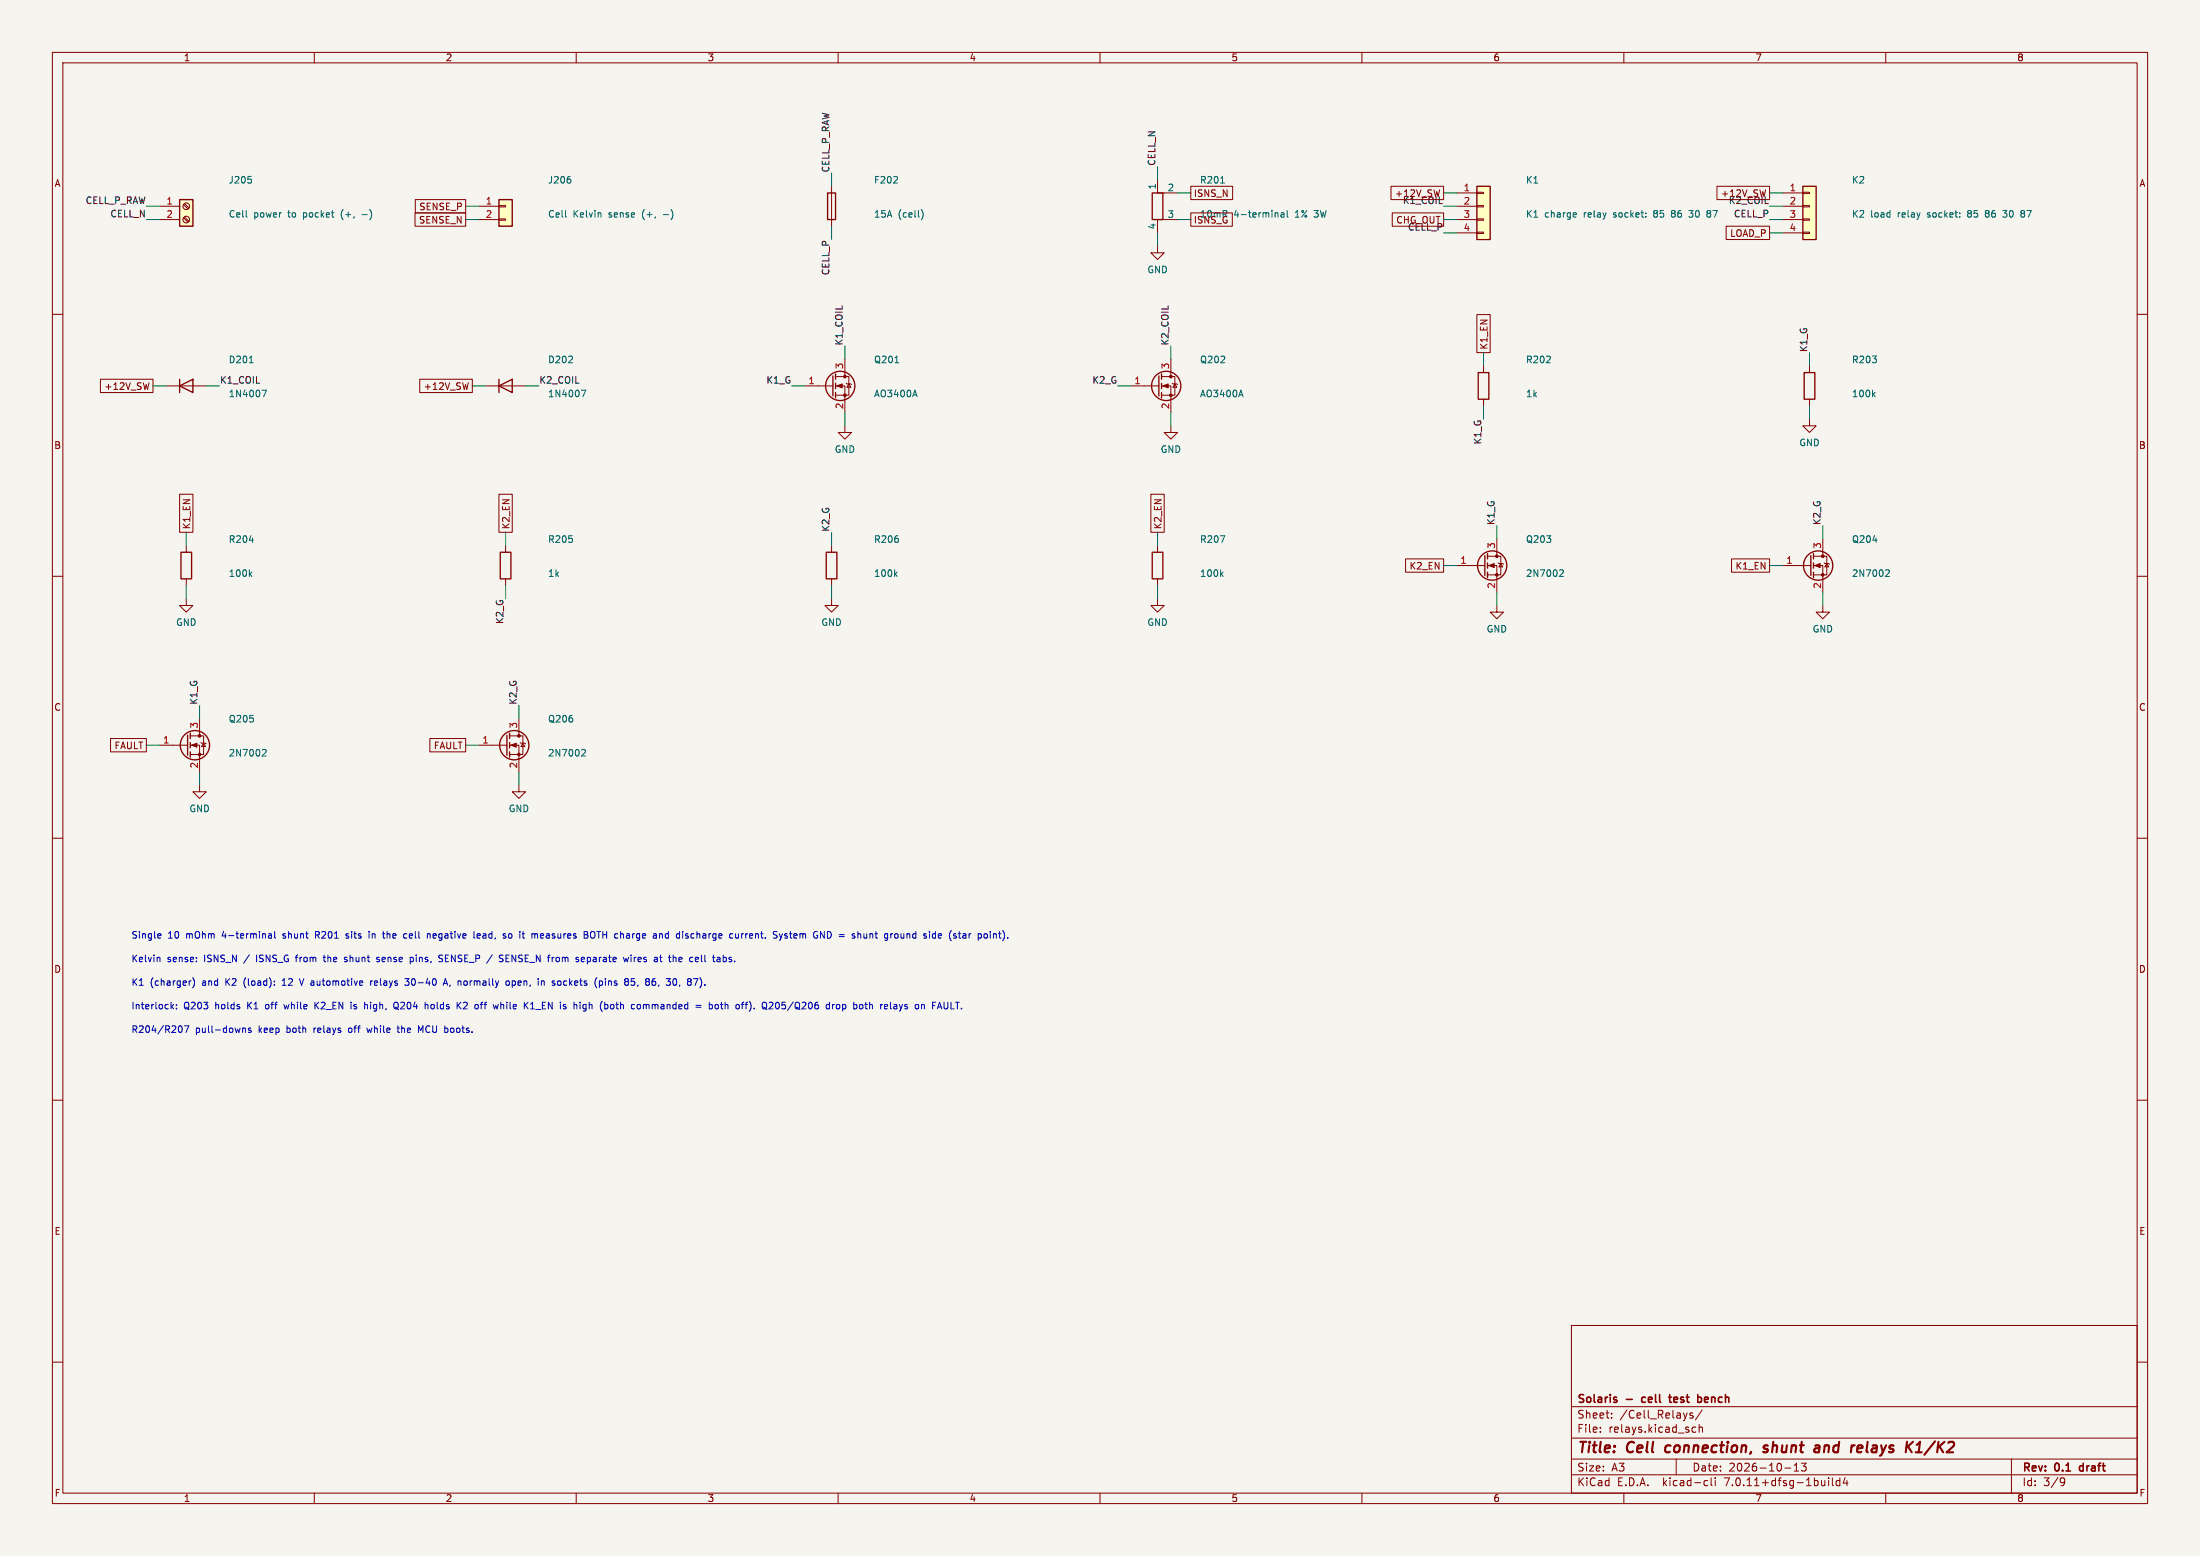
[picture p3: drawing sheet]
(kicad_sch
 (version 20230121)
 (generator eeschema)
 (paper "A3")
 (title_block
  (title "Cell connection, shunt and relays K1/K2")
  (date "2026-10-13")
  (rev "0.1 draft")
  (company "Solaris - cell test bench"))
 (lib_symbols
  (symbol "Connector:Screw_Terminal_01x02"
   (pin_names
    (offset 1.016) hide) (in_bom yes) (on_board yes)
   (property "Reference" "J" (at 0 2.54 0) (effects (font (size 1.27 1.27))))
   (property "Value" "Screw_Terminal_01x02" (at 0 -5.08 0) (effects (font (size 1.27 1.27))))
   (property "Footprint" "" (at 0 0 0) (effects (font (size 1.27 1.27)) hide))
   (property "Datasheet" "~" (at 0 0 0) (effects (font (size 1.27 1.27)) hide))
   (symbol "Screw_Terminal_01x02_1_1"
    (rectangle (start -1.27 1.27) (end 1.27 -3.81) (stroke (width 0.254) (type default)) (fill (type background)))
    (circle (center 0 -2.54) (radius 0.635) (stroke (width 0.1524) (type default)) (fill (type none)))
    (polyline (pts (xy -0.5334 -2.2098) (xy 0.3302 -3.048)) (stroke (width 0.1524) (type default)) (fill (type none)))
    (polyline (pts (xy -0.5334 0.3302) (xy 0.3302 -0.508)) (stroke (width 0.1524) (type default)) (fill (type none)))
    (polyline (pts (xy -0.3556 -2.032) (xy 0.508 -2.8702)) (stroke (width 0.1524) (type default)) (fill (type none)))
    (polyline (pts (xy -0.3556 0.508) (xy 0.508 -0.3302)) (stroke (width 0.1524) (type default)) (fill (type none)))
    (circle (center 0 0) (radius 0.635) (stroke (width 0.1524) (type default)) (fill (type none)))
    (pin passive line (at -5.08 0 0) (length 3.81) (name "Pin_1" (effects (font (size 1.27 1.27)))) (number "1" (effects (font (size 1.27 1.27)))))
    (pin passive line (at -5.08 -2.54 0) (length 3.81) (name "Pin_2" (effects (font (size 1.27 1.27)))) (number "2" (effects (font (size 1.27 1.27)))))))
  (symbol "Connector_Generic:Conn_01x02"
   (pin_names
    (offset 1.016) hide) (in_bom yes) (on_board yes)
   (property "Reference" "J" (at 0 2.54 0) (effects (font (size 1.27 1.27))))
   (property "Value" "Conn_01x02" (at 0 -5.08 0) (effects (font (size 1.27 1.27))))
   (property "Footprint" "" (at 0 0 0) (effects (font (size 1.27 1.27)) hide))
   (property "Datasheet" "~" (at 0 0 0) (effects (font (size 1.27 1.27)) hide))
   (symbol "Conn_01x02_1_1"
    (rectangle (start -1.27 -2.413) (end 0 -2.667) (stroke (width 0.1524) (type default)) (fill (type none)))
    (rectangle (start -1.27 0.127) (end 0 -0.127) (stroke (width 0.1524) (type default)) (fill (type none)))
    (rectangle (start -1.27 1.27) (end 1.27 -3.81) (stroke (width 0.254) (type default)) (fill (type background)))
    (pin passive line (at -5.08 0 0) (length 3.81) (name "Pin_1" (effects (font (size 1.27 1.27)))) (number "1" (effects (font (size 1.27 1.27)))))
    (pin passive line (at -5.08 -2.54 0) (length 3.81) (name "Pin_2" (effects (font (size 1.27 1.27)))) (number "2" (effects (font (size 1.27 1.27)))))))
  (symbol "Device:Fuse"
   (pin_numbers hide)
   (pin_names
    (offset 0)) (in_bom yes) (on_board yes)
   (property "Reference" "F" (at 2.032 0 90) (effects (font (size 1.27 1.27))))
   (property "Value" "Fuse" (at -1.905 0 90) (effects (font (size 1.27 1.27))))
   (property "Footprint" "" (at -1.778 0 90) (effects (font (size 1.27 1.27)) hide))
   (property "Datasheet" "~" (at 0 0 0) (effects (font (size 1.27 1.27)) hide))
   (symbol "Fuse_0_1"
    (rectangle (start -0.762 -2.54) (end 0.762 2.54) (stroke (width 0.254) (type default)) (fill (type none)))
    (polyline (pts (xy 0 2.54) (xy 0 -2.54)) (stroke (width 0) (type default)) (fill (type none))))
   (symbol "Fuse_1_1"
    (pin passive line (at 0 3.81 270) (length 1.27) (name "~" (effects (font (size 1.27 1.27)))) (number "1" (effects (font (size 1.27 1.27)))))
    (pin passive line (at 0 -3.81 90) (length 1.27) (name "~" (effects (font (size 1.27 1.27)))) (number "2" (effects (font (size 1.27 1.27)))))))
  (symbol "Device:R_Shunt"
   (pin_numbers hide)
   (pin_names
    (offset 0)) (in_bom yes) (on_board yes)
   (property "Reference" "R" (at -4.445 0 90) (effects (font (size 1.27 1.27))))
   (property "Value" "R_Shunt" (at -2.54 0 90) (effects (font (size 1.27 1.27))))
   (property "Footprint" "" (at -1.778 0 90) (effects (font (size 1.27 1.27)) hide))
   (property "Datasheet" "~" (at 0 0 0) (effects (font (size 1.27 1.27)) hide))
   (symbol "R_Shunt_0_1"
    (rectangle (start -1.016 -2.54) (end 1.016 2.54) (stroke (width 0.254) (type default)) (fill (type none)))
    (polyline (pts (xy 0 -2.54) (xy 1.27 -2.54)) (stroke (width 0) (type default)) (fill (type none)))
    (polyline (pts (xy 1.27 2.54) (xy 0 2.54)) (stroke (width 0) (type default)) (fill (type none))))
   (symbol "R_Shunt_1_1"
    (pin passive line (at 0 5.08 270) (length 2.54) (name "1" (effects (font (size 1.27 1.27)))) (number "1" (effects (font (size 1.27 1.27)))))
    (pin passive line (at 3.81 2.54 180) (length 2.54) (name "2" (effects (font (size 1.27 1.27)))) (number "2" (effects (font (size 1.27 1.27)))))
    (pin passive line (at 3.81 -2.54 180) (length 2.54) (name "3" (effects (font (size 1.27 1.27)))) (number "3" (effects (font (size 1.27 1.27)))))
    (pin passive line (at 0 -5.08 90) (length 2.54) (name "4" (effects (font (size 1.27 1.27)))) (number "4" (effects (font (size 1.27 1.27)))))))
  (symbol "power:GND"
   (power)
   (pin_names
    (offset 0)) (in_bom yes) (on_board yes)
   (property "Reference" "#PWR" (at 0 -6.35 0) (effects (font (size 1.27 1.27)) hide))
   (property "Value" "GND" (at 0 -3.81 0) (effects (font (size 1.27 1.27))))
   (property "Footprint" "" (at 0 0 0) (effects (font (size 1.27 1.27)) hide))
   (property "Datasheet" "" (at 0 0 0) (effects (font (size 1.27 1.27)) hide))
   (symbol "GND_0_1"
    (polyline (pts (xy 0 0) (xy 0 -1.27) (xy 1.27 -1.27) (xy 0 -2.54) (xy -1.27 -1.27) (xy 0 -1.27)) (stroke (width 0) (type default)) (fill (type none))))
   (symbol "GND_1_1"
    (pin power_in line (at 0 0 270) (length 0) hide (name "GND" (effects (font (size 1.27 1.27)))) (number "1" (effects (font (size 1.27 1.27)))))))
  (symbol "Connector_Generic:Conn_01x04"
   (pin_names
    (offset 1.016) hide) (in_bom yes) (on_board yes)
   (property "Reference" "J" (at 0 5.08 0) (effects (font (size 1.27 1.27))))
   (property "Value" "Conn_01x04" (at 0 -7.62 0) (effects (font (size 1.27 1.27))))
   (property "Footprint" "" (at 0 0 0) (effects (font (size 1.27 1.27)) hide))
   (property "Datasheet" "~" (at 0 0 0) (effects (font (size 1.27 1.27)) hide))
   (symbol "Conn_01x04_1_1"
    (rectangle (start -1.27 -4.953) (end 0 -5.207) (stroke (width 0.1524) (type default)) (fill (type none)))
    (rectangle (start -1.27 -2.413) (end 0 -2.667) (stroke (width 0.1524) (type default)) (fill (type none)))
    (rectangle (start -1.27 0.127) (end 0 -0.127) (stroke (width 0.1524) (type default)) (fill (type none)))
    (rectangle (start -1.27 2.667) (end 0 2.413) (stroke (width 0.1524) (type default)) (fill (type none)))
    (rectangle (start -1.27 3.81) (end 1.27 -6.35) (stroke (width 0.254) (type default)) (fill (type background)))
    (pin passive line (at -5.08 2.54 0) (length 3.81) (name "Pin_1" (effects (font (size 1.27 1.27)))) (number "1" (effects (font (size 1.27 1.27)))))
    (pin passive line (at -5.08 0 0) (length 3.81) (name "Pin_2" (effects (font (size 1.27 1.27)))) (number "2" (effects (font (size 1.27 1.27)))))
    (pin passive line (at -5.08 -2.54 0) (length 3.81) (name "Pin_3" (effects (font (size 1.27 1.27)))) (number "3" (effects (font (size 1.27 1.27)))))
    (pin passive line (at -5.08 -5.08 0) (length 3.81) (name "Pin_4" (effects (font (size 1.27 1.27)))) (number "4" (effects (font (size 1.27 1.27)))))))
  (symbol "Device:D"
   (pin_numbers hide)
   (pin_names
    (offset 1.016) hide) (in_bom yes) (on_board yes)
   (property "Reference" "D" (at 0 2.54 0) (effects (font (size 1.27 1.27))))
   (property "Value" "D" (at 0 -2.54 0) (effects (font (size 1.27 1.27))))
   (property "Footprint" "" (at 0 0 0) (effects (font (size 1.27 1.27)) hide))
   (property "Datasheet" "~" (at 0 0 0) (effects (font (size 1.27 1.27)) hide))
   (property "Sim.Device" "D" (at 0 0 0) (effects (font (size 1.27 1.27)) hide))
   (property "Sim.Pins" "1=K 2=A" (at 0 0 0) (effects (font (size 1.27 1.27)) hide))
   (symbol "D_0_1"
    (polyline (pts (xy -1.27 1.27) (xy -1.27 -1.27)) (stroke (width 0.254) (type default)) (fill (type none)))
    (polyline (pts (xy 1.27 0) (xy -1.27 0)) (stroke (width 0) (type default)) (fill (type none)))
    (polyline (pts (xy 1.27 1.27) (xy 1.27 -1.27) (xy -1.27 0) (xy 1.27 1.27)) (stroke (width 0.254) (type default)) (fill (type none))))
   (symbol "D_1_1"
    (pin passive line (at -3.81 0 0) (length 2.54) (name "K" (effects (font (size 1.27 1.27)))) (number "1" (effects (font (size 1.27 1.27)))))
    (pin passive line (at 3.81 0 180) (length 2.54) (name "A" (effects (font (size 1.27 1.27)))) (number "2" (effects (font (size 1.27 1.27)))))))
  (symbol "Transistor_FET:AO3400A"
   (pin_names hide) (in_bom yes) (on_board yes)
   (property "Reference" "Q" (at 5.08 1.905 0) (effects (font (size 1.27 1.27)) (justify left)))
   (property "Value" "AO3400A" (at 5.08 0 0) (effects (font (size 1.27 1.27)) (justify left)))
   (property "Footprint" "Package_TO_SOT_SMD:SOT-23" (at 5.08 -1.905 0) (effects (font (size 1.27 1.27) italic) (justify left) hide))
   (property "Datasheet" "http://www.aosmd.com/pdfs/datasheet/AO3400A.pdf" (at 5.08 -3.81 0) (effects (font (size 1.27 1.27)) (justify left) hide))
   (symbol "AO3400A_0_1"
    (polyline (pts (xy 0.254 0) (xy -2.54 0)) (stroke (width 0) (type default)) (fill (type none)))
    (polyline (pts (xy 0.254 1.905) (xy 0.254 -1.905)) (stroke (width 0.254) (type default)) (fill (type none)))
    (polyline (pts (xy 0.762 -1.27) (xy 0.762 -2.286)) (stroke (width 0.254) (type default)) (fill (type none)))
    (polyline (pts (xy 0.762 0.508) (xy 0.762 -0.508)) (stroke (width 0.254) (type default)) (fill (type none)))
    (polyline (pts (xy 0.762 2.286) (xy 0.762 1.27)) (stroke (width 0.254) (type default)) (fill (type none)))
    (polyline (pts (xy 2.54 2.54) (xy 2.54 1.778)) (stroke (width 0) (type default)) (fill (type none)))
    (polyline (pts (xy 2.54 -2.54) (xy 2.54 0) (xy 0.762 0)) (stroke (width 0) (type default)) (fill (type none)))
    (polyline (pts (xy 0.762 -1.778) (xy 3.302 -1.778) (xy 3.302 1.778) (xy 0.762 1.778)) (stroke (width 0) (type default)) (fill (type none)))
    (polyline (pts (xy 1.016 0) (xy 2.032 0.381) (xy 2.032 -0.381) (xy 1.016 0)) (stroke (width 0) (type default)) (fill (type outline)))
    (polyline (pts (xy 2.794 0.508) (xy 2.921 0.381) (xy 3.683 0.381) (xy 3.81 0.254)) (stroke (width 0) (type default)) (fill (type none)))
    (polyline (pts (xy 3.302 0.381) (xy 2.921 -0.254) (xy 3.683 -0.254) (xy 3.302 0.381)) (stroke (width 0) (type default)) (fill (type none)))
    (circle (center 1.651 0) (radius 2.794) (stroke (width 0.254) (type default)) (fill (type none)))
    (circle (center 2.54 -1.778) (radius 0.254) (stroke (width 0) (type default)) (fill (type outline)))
    (circle (center 2.54 1.778) (radius 0.254) (stroke (width 0) (type default)) (fill (type outline))))
   (symbol "AO3400A_1_1"
    (pin input line (at -5.08 0 0) (length 2.54) (name "G" (effects (font (size 1.27 1.27)))) (number "1" (effects (font (size 1.27 1.27)))))
    (pin passive line (at 2.54 -5.08 90) (length 2.54) (name "S" (effects (font (size 1.27 1.27)))) (number "2" (effects (font (size 1.27 1.27)))))
    (pin passive line (at 2.54 5.08 270) (length 2.54) (name "D" (effects (font (size 1.27 1.27)))) (number "3" (effects (font (size 1.27 1.27)))))))
  (symbol "Device:R"
   (pin_numbers hide)
   (pin_names
    (offset 0)) (in_bom yes) (on_board yes)
   (property "Reference" "R" (at 2.032 0 90) (effects (font (size 1.27 1.27))))
   (property "Value" "R" (at 0 0 90) (effects (font (size 1.27 1.27))))
   (property "Footprint" "" (at -1.778 0 90) (effects (font (size 1.27 1.27)) hide))
   (property "Datasheet" "~" (at 0 0 0) (effects (font (size 1.27 1.27)) hide))
   (symbol "R_0_1"
    (rectangle (start -1.016 -2.54) (end 1.016 2.54) (stroke (width 0.254) (type default)) (fill (type none))))
   (symbol "R_1_1"
    (pin passive line (at 0 3.81 270) (length 1.27) (name "~" (effects (font (size 1.27 1.27)))) (number "1" (effects (font (size 1.27 1.27)))))
    (pin passive line (at 0 -3.81 90) (length 1.27) (name "~" (effects (font (size 1.27 1.27)))) (number "2" (effects (font (size 1.27 1.27)))))))
  (symbol "Transistor_FET:2N7002"
   (pin_names hide) (in_bom yes) (on_board yes)
   (property "Reference" "Q" (at 5.08 1.905 0) (effects (font (size 1.27 1.27)) (justify left)))
   (property "Value" "2N7002" (at 5.08 0 0) (effects (font (size 1.27 1.27)) (justify left)))
   (property "Footprint" "Package_TO_SOT_SMD:SOT-23" (at 5.08 -1.905 0) (effects (font (size 1.27 1.27) italic) (justify left) hide))
   (property "Datasheet" "https://www.onsemi.com/pub/Collateral/NDS7002A-D.PDF" (at 5.08 -3.81 0) (effects (font (size 1.27 1.27)) (justify left) hide))
   (symbol "2N7002_0_1"
    (polyline (pts (xy 0.254 0) (xy -2.54 0)) (stroke (width 0) (type default)) (fill (type none)))
    (polyline (pts (xy 0.254 1.905) (xy 0.254 -1.905)) (stroke (width 0.254) (type default)) (fill (type none)))
    (polyline (pts (xy 0.762 -1.27) (xy 0.762 -2.286)) (stroke (width 0.254) (type default)) (fill (type none)))
    (polyline (pts (xy 0.762 0.508) (xy 0.762 -0.508)) (stroke (width 0.254) (type default)) (fill (type none)))
    (polyline (pts (xy 0.762 2.286) (xy 0.762 1.27)) (stroke (width 0.254) (type default)) (fill (type none)))
    (polyline (pts (xy 2.54 2.54) (xy 2.54 1.778)) (stroke (width 0) (type default)) (fill (type none)))
    (polyline (pts (xy 2.54 -2.54) (xy 2.54 0) (xy 0.762 0)) (stroke (width 0) (type default)) (fill (type none)))
    (polyline (pts (xy 0.762 -1.778) (xy 3.302 -1.778) (xy 3.302 1.778) (xy 0.762 1.778)) (stroke (width 0) (type default)) (fill (type none)))
    (polyline (pts (xy 1.016 0) (xy 2.032 0.381) (xy 2.032 -0.381) (xy 1.016 0)) (stroke (width 0) (type default)) (fill (type outline)))
    (polyline (pts (xy 2.794 0.508) (xy 2.921 0.381) (xy 3.683 0.381) (xy 3.81 0.254)) (stroke (width 0) (type default)) (fill (type none)))
    (polyline (pts (xy 3.302 0.381) (xy 2.921 -0.254) (xy 3.683 -0.254) (xy 3.302 0.381)) (stroke (width 0) (type default)) (fill (type none)))
    (circle (center 1.651 0) (radius 2.794) (stroke (width 0.254) (type default)) (fill (type none)))
    (circle (center 2.54 -1.778) (radius 0.254) (stroke (width 0) (type default)) (fill (type outline)))
    (circle (center 2.54 1.778) (radius 0.254) (stroke (width 0) (type default)) (fill (type outline))))
   (symbol "2N7002_1_1"
    (pin input line (at -5.08 0 0) (length 2.54) (name "G" (effects (font (size 1.27 1.27)))) (number "1" (effects (font (size 1.27 1.27)))))
    (pin passive line (at 2.54 -5.08 90) (length 2.54) (name "S" (effects (font (size 1.27 1.27)))) (number "2" (effects (font (size 1.27 1.27)))))
    (pin passive line (at 2.54 5.08 270) (length 2.54) (name "D" (effects (font (size 1.27 1.27)))) (number "3" (effects (font (size 1.27 1.27))))))))
 (symbol
  (lib_id "Connector:Screw_Terminal_01x02") (at 35.56 39.37 0) (unit 1) (in_bom yes) (on_board yes) (dnp no)
  (property "Reference" "J205" (at 43.56 34.37 0) (effects (font (size 1.27 1.27)) (justify left)))
  (property "Value" "Cell power to pocket (+, -)" (at 43.56 40.87 0) (effects (font (size 1.27 1.27)) (justify left)))
  (property "Footprint" "" (at 41.56 37.37 0) (effects (font (size 1.27 1.27)) hide))
  (property "Datasheet" "~" (at 41.56 37.37 0) (effects (font (size 1.27 1.27)) hide)) (pin "1") (pin "2"))
 (wire (pts (xy 30.48 39.37) (xy 27.94 39.37)) (stroke (width 0) (type default)))
 (label "CELL_P_RAW" (at 27.94 39.37 180) (fields_autoplaced) (effects (font (size 1.27 1.27)) (justify right bottom)))
 (wire (pts (xy 30.48 41.91) (xy 27.94 41.91)) (stroke (width 0) (type default)))
 (label "CELL_N" (at 27.94 41.91 180) (fields_autoplaced) (effects (font (size 1.27 1.27)) (justify right bottom)))
 (symbol
  (lib_id "Connector_Generic:Conn_01x02") (at 96.52 39.37 0) (unit 1) (in_bom yes) (on_board yes) (dnp no)
  (property "Reference" "J206" (at 104.52 34.37 0) (effects (font (size 1.27 1.27)) (justify left)))
  (property "Value" "Cell Kelvin sense (+, -)" (at 104.52 40.87 0) (effects (font (size 1.27 1.27)) (justify left)))
  (property "Footprint" "" (at 102.52 37.37 0) (effects (font (size 1.27 1.27)) hide))
  (property "Datasheet" "~" (at 102.52 37.37 0) (effects (font (size 1.27 1.27)) hide)) (pin "1") (pin "2"))
 (wire (pts (xy 91.44 39.37) (xy 88.9 39.37)) (stroke (width 0) (type default)))
 (global_label "SENSE_P"
  (shape passive) (at 88.9 39.37 180) (fields_autoplaced) (effects (font (size 1.27 1.27)) (justify right))
  (property "Intersheetrefs" "${INTERSHEET_REFS}" (at 88.9 39.37 0) (effects (font (size 1.27 1.27)) hide)))
 (wire (pts (xy 91.44 41.91) (xy 88.9 41.91)) (stroke (width 0) (type default)))
 (global_label "SENSE_N"
  (shape passive) (at 88.9 41.91 180) (fields_autoplaced) (effects (font (size 1.27 1.27)) (justify right))
  (property "Intersheetrefs" "${INTERSHEET_REFS}" (at 88.9 41.91 0) (effects (font (size 1.27 1.27)) hide)))
 (symbol
  (lib_id "Device:Fuse") (at 158.75 39.37 0) (unit 1) (in_bom yes) (on_board yes) (dnp no)
  (property "Reference" "F202" (at 166.75 34.37 0) (effects (font (size 1.27 1.27)) (justify left)))
  (property "Value" "15A (cell)" (at 166.75 40.87 0) (effects (font (size 1.27 1.27)) (justify left)))
  (property "Footprint" "" (at 164.75 37.37 0) (effects (font (size 1.27 1.27)) hide))
  (property "Datasheet" "~" (at 164.75 37.37 0) (effects (font (size 1.27 1.27)) hide)) (pin "1") (pin "2"))
 (wire (pts (xy 158.75 35.56) (xy 158.75 33.02)) (stroke (width 0) (type default)))
 (label "CELL_P_RAW" (at 158.75 33.02 90) (fields_autoplaced) (effects (font (size 1.27 1.27)) (justify left bottom)))
 (wire (pts (xy 158.75 43.18) (xy 158.75 45.72)) (stroke (width 0) (type default)))
 (label "CELL_P" (at 158.75 45.72 270) (fields_autoplaced) (effects (font (size 1.27 1.27)) (justify right bottom)))
 (symbol
  (lib_id "Device:R_Shunt") (at 220.98 39.37 0) (unit 1) (in_bom yes) (on_board yes) (dnp no)
  (property "Reference" "R201" (at 228.98 34.37 0) (effects (font (size 1.27 1.27)) (justify left)))
  (property "Value" "10mR 4-terminal 1% 3W" (at 228.98 40.87 0) (effects (font (size 1.27 1.27)) (justify left)))
  (property "Footprint" "" (at 226.98 37.37 0) (effects (font (size 1.27 1.27)) hide))
  (property "Datasheet" "~" (at 226.98 37.37 0) (effects (font (size 1.27 1.27)) hide)) (pin "1") (pin "2") (pin "3") (pin "4"))
 (wire (pts (xy 220.98 34.29) (xy 220.98 31.75)) (stroke (width 0) (type default)))
 (label "CELL_N" (at 220.98 31.75 90) (fields_autoplaced) (effects (font (size 1.27 1.27)) (justify left bottom)))
 (wire (pts (xy 224.79 36.83) (xy 227.33 36.83)) (stroke (width 0) (type default)))
 (global_label "ISNS_N"
  (shape passive) (at 227.33 36.83 0) (fields_autoplaced) (effects (font (size 1.27 1.27)) (justify left))
  (property "Intersheetrefs" "${INTERSHEET_REFS}" (at 227.33 36.83 0) (effects (font (size 1.27 1.27)) hide)))
 (wire (pts (xy 224.79 41.91) (xy 227.33 41.91)) (stroke (width 0) (type default)))
 (global_label "ISNS_G"
  (shape passive) (at 227.33 41.91 0) (fields_autoplaced) (effects (font (size 1.27 1.27)) (justify left))
  (property "Intersheetrefs" "${INTERSHEET_REFS}" (at 227.33 41.91 0) (effects (font (size 1.27 1.27)) hide)))
 (wire (pts (xy 220.98 44.45) (xy 220.98 46.99)) (stroke (width 0) (type default)))
 (symbol
  (lib_id "power:GND") (at 220.98 46.99 0) (unit 1) (in_bom no) (on_board no) (dnp no)
  (property "Reference" "#PWR020" (at 220.98 46.99 0) (effects (font (size 1.27 1.27)) hide))
  (property "Value" "GND" (at 220.98 51.49 0) (effects (font (size 1.27 1.27))))
  (property "Footprint" "" (at 220.98 46.99 0) (effects (font (size 1.27 1.27)) hide))
  (property "Datasheet" "~" (at 220.98 46.99 0) (effects (font (size 1.27 1.27)) hide)) (pin "1"))
 (symbol
  (lib_id "Connector_Generic:Conn_01x04") (at 283.21 39.37 0) (unit 1) (in_bom yes) (on_board yes) (dnp no)
  (property "Reference" "K1" (at 291.21 34.37 0) (effects (font (size 1.27 1.27)) (justify left)))
  (property "Value" "K1 charge relay socket: 85 86 30 87" (at 291.21 40.87 0) (effects (font (size 1.27 1.27)) (justify left)))
  (property "Footprint" "" (at 289.21 37.37 0) (effects (font (size 1.27 1.27)) hide))
  (property "Datasheet" "~" (at 289.21 37.37 0) (effects (font (size 1.27 1.27)) hide)) (pin "1") (pin "2") (pin "3") (pin "4"))
 (wire (pts (xy 278.13 36.83) (xy 275.59 36.83)) (stroke (width 0) (type default)))
 (global_label "+12V_SW"
  (shape passive) (at 275.59 36.83 180) (fields_autoplaced) (effects (font (size 1.27 1.27)) (justify right))
  (property "Intersheetrefs" "${INTERSHEET_REFS}" (at 275.59 36.83 0) (effects (font (size 1.27 1.27)) hide)))
 (wire (pts (xy 278.13 39.37) (xy 275.59 39.37)) (stroke (width 0) (type default)))
 (label "K1_COIL" (at 275.59 39.37 180) (fields_autoplaced) (effects (font (size 1.27 1.27)) (justify right bottom)))
 (wire (pts (xy 278.13 41.91) (xy 275.59 41.91)) (stroke (width 0) (type default)))
 (global_label "CHG_OUT"
  (shape passive) (at 275.59 41.91 180) (fields_autoplaced) (effects (font (size 1.27 1.27)) (justify right))
  (property "Intersheetrefs" "${INTERSHEET_REFS}" (at 275.59 41.91 0) (effects (font (size 1.27 1.27)) hide)))
 (wire (pts (xy 278.13 44.45) (xy 275.59 44.45)) (stroke (width 0) (type default)))
 (label "CELL_P" (at 275.59 44.45 180) (fields_autoplaced) (effects (font (size 1.27 1.27)) (justify right bottom)))
 (symbol
  (lib_id "Connector_Generic:Conn_01x04") (at 345.44 39.37 0) (unit 1) (in_bom yes) (on_board yes) (dnp no)
  (property "Reference" "K2" (at 353.44 34.37 0) (effects (font (size 1.27 1.27)) (justify left)))
  (property "Value" "K2 load relay socket: 85 86 30 87" (at 353.44 40.87 0) (effects (font (size 1.27 1.27)) (justify left)))
  (property "Footprint" "" (at 351.44 37.37 0) (effects (font (size 1.27 1.27)) hide))
  (property "Datasheet" "~" (at 351.44 37.37 0) (effects (font (size 1.27 1.27)) hide)) (pin "1") (pin "2") (pin "3") (pin "4"))
 (wire (pts (xy 340.36 36.83) (xy 337.82 36.83)) (stroke (width 0) (type default)))
 (global_label "+12V_SW"
  (shape passive) (at 337.82 36.83 180) (fields_autoplaced) (effects (font (size 1.27 1.27)) (justify right))
  (property "Intersheetrefs" "${INTERSHEET_REFS}" (at 337.82 36.83 0) (effects (font (size 1.27 1.27)) hide)))
 (wire (pts (xy 340.36 39.37) (xy 337.82 39.37)) (stroke (width 0) (type default)))
 (label "K2_COIL" (at 337.82 39.37 180) (fields_autoplaced) (effects (font (size 1.27 1.27)) (justify right bottom)))
 (wire (pts (xy 340.36 41.91) (xy 337.82 41.91)) (stroke (width 0) (type default)))
 (label "CELL_P" (at 337.82 41.91 180) (fields_autoplaced) (effects (font (size 1.27 1.27)) (justify right bottom)))
 (wire (pts (xy 340.36 44.45) (xy 337.82 44.45)) (stroke (width 0) (type default)))
 (global_label "LOAD_P"
  (shape passive) (at 337.82 44.45 180) (fields_autoplaced) (effects (font (size 1.27 1.27)) (justify right))
  (property "Intersheetrefs" "${INTERSHEET_REFS}" (at 337.82 44.45 0) (effects (font (size 1.27 1.27)) hide)))
 (symbol
  (lib_id "Device:D") (at 35.56 73.66 0) (unit 1) (in_bom yes) (on_board yes) (dnp no)
  (property "Reference" "D201" (at 43.56 68.66 0) (effects (font (size 1.27 1.27)) (justify left)))
  (property "Value" "1N4007" (at 43.56 75.16 0) (effects (font (size 1.27 1.27)) (justify left)))
  (property "Footprint" "" (at 41.56 71.66 0) (effects (font (size 1.27 1.27)) hide))
  (property "Datasheet" "~" (at 41.56 71.66 0) (effects (font (size 1.27 1.27)) hide)) (pin "1") (pin "2"))
 (wire (pts (xy 31.75 73.66) (xy 29.21 73.66)) (stroke (width 0) (type default)))
 (global_label "+12V_SW"
  (shape passive) (at 29.21 73.66 180) (fields_autoplaced) (effects (font (size 1.27 1.27)) (justify right))
  (property "Intersheetrefs" "${INTERSHEET_REFS}" (at 29.21 73.66 0) (effects (font (size 1.27 1.27)) hide)))
 (wire (pts (xy 39.37 73.66) (xy 41.91 73.66)) (stroke (width 0) (type default)))
 (label "K1_COIL" (at 41.91 73.66 0) (fields_autoplaced) (effects (font (size 1.27 1.27)) (justify left bottom)))
 (symbol
  (lib_id "Device:D") (at 96.52 73.66 0) (unit 1) (in_bom yes) (on_board yes) (dnp no)
  (property "Reference" "D202" (at 104.52 68.66 0) (effects (font (size 1.27 1.27)) (justify left)))
  (property "Value" "1N4007" (at 104.52 75.16 0) (effects (font (size 1.27 1.27)) (justify left)))
  (property "Footprint" "" (at 102.52 71.66 0) (effects (font (size 1.27 1.27)) hide))
  (property "Datasheet" "~" (at 102.52 71.66 0) (effects (font (size 1.27 1.27)) hide)) (pin "1") (pin "2"))
 (wire (pts (xy 92.71 73.66) (xy 90.17 73.66)) (stroke (width 0) (type default)))
 (global_label "+12V_SW"
  (shape passive) (at 90.17 73.66 180) (fields_autoplaced) (effects (font (size 1.27 1.27)) (justify right))
  (property "Intersheetrefs" "${INTERSHEET_REFS}" (at 90.17 73.66 0) (effects (font (size 1.27 1.27)) hide)))
 (wire (pts (xy 100.33 73.66) (xy 102.87 73.66)) (stroke (width 0) (type default)))
 (label "K2_COIL" (at 102.87 73.66 0) (fields_autoplaced) (effects (font (size 1.27 1.27)) (justify left bottom)))
 (symbol
  (lib_id "Transistor_FET:AO3400A") (at 158.75 73.66 0) (unit 1) (in_bom yes) (on_board yes) (dnp no)
  (property "Reference" "Q201" (at 166.75 68.66 0) (effects (font (size 1.27 1.27)) (justify left)))
  (property "Value" "AO3400A" (at 166.75 75.16 0) (effects (font (size 1.27 1.27)) (justify left)))
  (property "Footprint" "" (at 164.75 71.66 0) (effects (font (size 1.27 1.27)) hide))
  (property "Datasheet" "~" (at 164.75 71.66 0) (effects (font (size 1.27 1.27)) hide)) (pin "1") (pin "2") (pin "3"))
 (wire (pts (xy 153.67 73.66) (xy 151.13 73.66)) (stroke (width 0) (type default)))
 (label "K1_G" (at 151.13 73.66 180) (fields_autoplaced) (effects (font (size 1.27 1.27)) (justify right bottom)))
 (wire (pts (xy 161.29 78.74) (xy 161.29 81.28)) (stroke (width 0) (type default)))
 (symbol
  (lib_id "power:GND") (at 161.29 81.28 0) (unit 1) (in_bom no) (on_board no) (dnp no)
  (property "Reference" "#PWR021" (at 161.29 81.28 0) (effects (font (size 1.27 1.27)) hide))
  (property "Value" "GND" (at 161.29 85.78 0) (effects (font (size 1.27 1.27))))
  (property "Footprint" "" (at 161.29 81.28 0) (effects (font (size 1.27 1.27)) hide))
  (property "Datasheet" "~" (at 161.29 81.28 0) (effects (font (size 1.27 1.27)) hide)) (pin "1"))
 (wire (pts (xy 161.29 68.58) (xy 161.29 66.04)) (stroke (width 0) (type default)))
 (label "K1_COIL" (at 161.29 66.04 90) (fields_autoplaced) (effects (font (size 1.27 1.27)) (justify left bottom)))
 (symbol
  (lib_id "Transistor_FET:AO3400A") (at 220.98 73.66 0) (unit 1) (in_bom yes) (on_board yes) (dnp no)
  (property "Reference" "Q202" (at 228.98 68.66 0) (effects (font (size 1.27 1.27)) (justify left)))
  (property "Value" "AO3400A" (at 228.98 75.16 0) (effects (font (size 1.27 1.27)) (justify left)))
  (property "Footprint" "" (at 226.98 71.66 0) (effects (font (size 1.27 1.27)) hide))
  (property "Datasheet" "~" (at 226.98 71.66 0) (effects (font (size 1.27 1.27)) hide)) (pin "1") (pin "2") (pin "3"))
 (wire (pts (xy 215.9 73.66) (xy 213.36 73.66)) (stroke (width 0) (type default)))
 (label "K2_G" (at 213.36 73.66 180) (fields_autoplaced) (effects (font (size 1.27 1.27)) (justify right bottom)))
 (wire (pts (xy 223.52 78.74) (xy 223.52 81.28)) (stroke (width 0) (type default)))
 (symbol
  (lib_id "power:GND") (at 223.52 81.28 0) (unit 1) (in_bom no) (on_board no) (dnp no)
  (property "Reference" "#PWR022" (at 223.52 81.28 0) (effects (font (size 1.27 1.27)) hide))
  (property "Value" "GND" (at 223.52 85.78 0) (effects (font (size 1.27 1.27))))
  (property "Footprint" "" (at 223.52 81.28 0) (effects (font (size 1.27 1.27)) hide))
  (property "Datasheet" "~" (at 223.52 81.28 0) (effects (font (size 1.27 1.27)) hide)) (pin "1"))
 (wire (pts (xy 223.52 68.58) (xy 223.52 66.04)) (stroke (width 0) (type default)))
 (label "K2_COIL" (at 223.52 66.04 90) (fields_autoplaced) (effects (font (size 1.27 1.27)) (justify left bottom)))
 (symbol
  (lib_id "Device:R") (at 283.21 73.66 0) (unit 1) (in_bom yes) (on_board yes) (dnp no)
  (property "Reference" "R202" (at 291.21 68.66 0) (effects (font (size 1.27 1.27)) (justify left)))
  (property "Value" "1k" (at 291.21 75.16 0) (effects (font (size 1.27 1.27)) (justify left)))
  (property "Footprint" "" (at 289.21 71.66 0) (effects (font (size 1.27 1.27)) hide))
  (property "Datasheet" "~" (at 289.21 71.66 0) (effects (font (size 1.27 1.27)) hide)) (pin "1") (pin "2"))
 (wire (pts (xy 283.21 69.85) (xy 283.21 67.31)) (stroke (width 0) (type default)))
 (global_label "K1_EN"
  (shape passive) (at 283.21 67.31 90) (fields_autoplaced) (effects (font (size 1.27 1.27)) (justify left))
  (property "Intersheetrefs" "${INTERSHEET_REFS}" (at 283.21 67.31 0) (effects (font (size 1.27 1.27)) hide)))
 (wire (pts (xy 283.21 77.47) (xy 283.21 80.01)) (stroke (width 0) (type default)))
 (label "K1_G" (at 283.21 80.01 270) (fields_autoplaced) (effects (font (size 1.27 1.27)) (justify right bottom)))
 (symbol
  (lib_id "Device:R") (at 345.44 73.66 0) (unit 1) (in_bom yes) (on_board yes) (dnp no)
  (property "Reference" "R203" (at 353.44 68.66 0) (effects (font (size 1.27 1.27)) (justify left)))
  (property "Value" "100k" (at 353.44 75.16 0) (effects (font (size 1.27 1.27)) (justify left)))
  (property "Footprint" "" (at 351.44 71.66 0) (effects (font (size 1.27 1.27)) hide))
  (property "Datasheet" "~" (at 351.44 71.66 0) (effects (font (size 1.27 1.27)) hide)) (pin "1") (pin "2"))
 (wire (pts (xy 345.44 69.85) (xy 345.44 67.31)) (stroke (width 0) (type default)))
 (label "K1_G" (at 345.44 67.31 90) (fields_autoplaced) (effects (font (size 1.27 1.27)) (justify left bottom)))
 (wire (pts (xy 345.44 77.47) (xy 345.44 80.01)) (stroke (width 0) (type default)))
 (symbol
  (lib_id "power:GND") (at 345.44 80.01 0) (unit 1) (in_bom no) (on_board no) (dnp no)
  (property "Reference" "#PWR023" (at 345.44 80.01 0) (effects (font (size 1.27 1.27)) hide))
  (property "Value" "GND" (at 345.44 84.51 0) (effects (font (size 1.27 1.27))))
  (property "Footprint" "" (at 345.44 80.01 0) (effects (font (size 1.27 1.27)) hide))
  (property "Datasheet" "~" (at 345.44 80.01 0) (effects (font (size 1.27 1.27)) hide)) (pin "1"))
 (symbol
  (lib_id "Device:R") (at 35.56 107.95 0) (unit 1) (in_bom yes) (on_board yes) (dnp no)
  (property "Reference" "R204" (at 43.56 102.95 0) (effects (font (size 1.27 1.27)) (justify left)))
  (property "Value" "100k" (at 43.56 109.45 0) (effects (font (size 1.27 1.27)) (justify left)))
  (property "Footprint" "" (at 41.56 105.95 0) (effects (font (size 1.27 1.27)) hide))
  (property "Datasheet" "~" (at 41.56 105.95 0) (effects (font (size 1.27 1.27)) hide)) (pin "1") (pin "2"))
 (wire (pts (xy 35.56 104.14) (xy 35.56 101.6)) (stroke (width 0) (type default)))
 (global_label "K1_EN"
  (shape passive) (at 35.56 101.6 90) (fields_autoplaced) (effects (font (size 1.27 1.27)) (justify left))
  (property "Intersheetrefs" "${INTERSHEET_REFS}" (at 35.56 101.6 0) (effects (font (size 1.27 1.27)) hide)))
 (wire (pts (xy 35.56 111.76) (xy 35.56 114.3)) (stroke (width 0) (type default)))
 (symbol
  (lib_id "power:GND") (at 35.56 114.3 0) (unit 1) (in_bom no) (on_board no) (dnp no)
  (property "Reference" "#PWR024" (at 35.56 114.3 0) (effects (font (size 1.27 1.27)) hide))
  (property "Value" "GND" (at 35.56 118.8 0) (effects (font (size 1.27 1.27))))
  (property "Footprint" "" (at 35.56 114.3 0) (effects (font (size 1.27 1.27)) hide))
  (property "Datasheet" "~" (at 35.56 114.3 0) (effects (font (size 1.27 1.27)) hide)) (pin "1"))
 (symbol
  (lib_id "Device:R") (at 96.52 107.95 0) (unit 1) (in_bom yes) (on_board yes) (dnp no)
  (property "Reference" "R205" (at 104.52 102.95 0) (effects (font (size 1.27 1.27)) (justify left)))
  (property "Value" "1k" (at 104.52 109.45 0) (effects (font (size 1.27 1.27)) (justify left)))
  (property "Footprint" "" (at 102.52 105.95 0) (effects (font (size 1.27 1.27)) hide))
  (property "Datasheet" "~" (at 102.52 105.95 0) (effects (font (size 1.27 1.27)) hide)) (pin "1") (pin "2"))
 (wire (pts (xy 96.52 104.14) (xy 96.52 101.6)) (stroke (width 0) (type default)))
 (global_label "K2_EN"
  (shape passive) (at 96.52 101.6 90) (fields_autoplaced) (effects (font (size 1.27 1.27)) (justify left))
  (property "Intersheetrefs" "${INTERSHEET_REFS}" (at 96.52 101.6 0) (effects (font (size 1.27 1.27)) hide)))
 (wire (pts (xy 96.52 111.76) (xy 96.52 114.3)) (stroke (width 0) (type default)))
 (label "K2_G" (at 96.52 114.3 270) (fields_autoplaced) (effects (font (size 1.27 1.27)) (justify right bottom)))
 (symbol
  (lib_id "Device:R") (at 158.75 107.95 0) (unit 1) (in_bom yes) (on_board yes) (dnp no)
  (property "Reference" "R206" (at 166.75 102.95 0) (effects (font (size 1.27 1.27)) (justify left)))
  (property "Value" "100k" (at 166.75 109.45 0) (effects (font (size 1.27 1.27)) (justify left)))
  (property "Footprint" "" (at 164.75 105.95 0) (effects (font (size 1.27 1.27)) hide))
  (property "Datasheet" "~" (at 164.75 105.95 0) (effects (font (size 1.27 1.27)) hide)) (pin "1") (pin "2"))
 (wire (pts (xy 158.75 104.14) (xy 158.75 101.6)) (stroke (width 0) (type default)))
 (label "K2_G" (at 158.75 101.6 90) (fields_autoplaced) (effects (font (size 1.27 1.27)) (justify left bottom)))
 (wire (pts (xy 158.75 111.76) (xy 158.75 114.3)) (stroke (width 0) (type default)))
 (symbol
  (lib_id "power:GND") (at 158.75 114.3 0) (unit 1) (in_bom no) (on_board no) (dnp no)
  (property "Reference" "#PWR025" (at 158.75 114.3 0) (effects (font (size 1.27 1.27)) hide))
  (property "Value" "GND" (at 158.75 118.8 0) (effects (font (size 1.27 1.27))))
  (property "Footprint" "" (at 158.75 114.3 0) (effects (font (size 1.27 1.27)) hide))
  (property "Datasheet" "~" (at 158.75 114.3 0) (effects (font (size 1.27 1.27)) hide)) (pin "1"))
 (symbol
  (lib_id "Device:R") (at 220.98 107.95 0) (unit 1) (in_bom yes) (on_board yes) (dnp no)
  (property "Reference" "R207" (at 228.98 102.95 0) (effects (font (size 1.27 1.27)) (justify left)))
  (property "Value" "100k" (at 228.98 109.45 0) (effects (font (size 1.27 1.27)) (justify left)))
  (property "Footprint" "" (at 226.98 105.95 0) (effects (font (size 1.27 1.27)) hide))
  (property "Datasheet" "~" (at 226.98 105.95 0) (effects (font (size 1.27 1.27)) hide)) (pin "1") (pin "2"))
 (wire (pts (xy 220.98 104.14) (xy 220.98 101.6)) (stroke (width 0) (type default)))
 (global_label "K2_EN"
  (shape passive) (at 220.98 101.6 90) (fields_autoplaced) (effects (font (size 1.27 1.27)) (justify left))
  (property "Intersheetrefs" "${INTERSHEET_REFS}" (at 220.98 101.6 0) (effects (font (size 1.27 1.27)) hide)))
 (wire (pts (xy 220.98 111.76) (xy 220.98 114.3)) (stroke (width 0) (type default)))
 (symbol
  (lib_id "power:GND") (at 220.98 114.3 0) (unit 1) (in_bom no) (on_board no) (dnp no)
  (property "Reference" "#PWR026" (at 220.98 114.3 0) (effects (font (size 1.27 1.27)) hide))
  (property "Value" "GND" (at 220.98 118.8 0) (effects (font (size 1.27 1.27))))
  (property "Footprint" "" (at 220.98 114.3 0) (effects (font (size 1.27 1.27)) hide))
  (property "Datasheet" "~" (at 220.98 114.3 0) (effects (font (size 1.27 1.27)) hide)) (pin "1"))
 (symbol
  (lib_id "Transistor_FET:2N7002") (at 283.21 107.95 0) (unit 1) (in_bom yes) (on_board yes) (dnp no)
  (property "Reference" "Q203" (at 291.21 102.95 0) (effects (font (size 1.27 1.27)) (justify left)))
  (property "Value" "2N7002" (at 291.21 109.45 0) (effects (font (size 1.27 1.27)) (justify left)))
  (property "Footprint" "" (at 289.21 105.95 0) (effects (font (size 1.27 1.27)) hide))
  (property "Datasheet" "~" (at 289.21 105.95 0) (effects (font (size 1.27 1.27)) hide)) (pin "1") (pin "2") (pin "3"))
 (wire (pts (xy 278.13 107.95) (xy 275.59 107.95)) (stroke (width 0) (type default)))
 (global_label "K2_EN"
  (shape passive) (at 275.59 107.95 180) (fields_autoplaced) (effects (font (size 1.27 1.27)) (justify right))
  (property "Intersheetrefs" "${INTERSHEET_REFS}" (at 275.59 107.95 0) (effects (font (size 1.27 1.27)) hide)))
 (wire (pts (xy 285.75 113.03) (xy 285.75 115.57)) (stroke (width 0) (type default)))
 (symbol
  (lib_id "power:GND") (at 285.75 115.57 0) (unit 1) (in_bom no) (on_board no) (dnp no)
  (property "Reference" "#PWR027" (at 285.75 115.57 0) (effects (font (size 1.27 1.27)) hide))
  (property "Value" "GND" (at 285.75 120.07 0) (effects (font (size 1.27 1.27))))
  (property "Footprint" "" (at 285.75 115.57 0) (effects (font (size 1.27 1.27)) hide))
  (property "Datasheet" "~" (at 285.75 115.57 0) (effects (font (size 1.27 1.27)) hide)) (pin "1"))
 (wire (pts (xy 285.75 102.87) (xy 285.75 100.33)) (stroke (width 0) (type default)))
 (label "K1_G" (at 285.75 100.33 90) (fields_autoplaced) (effects (font (size 1.27 1.27)) (justify left bottom)))
 (symbol
  (lib_id "Transistor_FET:2N7002") (at 345.44 107.95 0) (unit 1) (in_bom yes) (on_board yes) (dnp no)
  (property "Reference" "Q204" (at 353.44 102.95 0) (effects (font (size 1.27 1.27)) (justify left)))
  (property "Value" "2N7002" (at 353.44 109.45 0) (effects (font (size 1.27 1.27)) (justify left)))
  (property "Footprint" "" (at 351.44 105.95 0) (effects (font (size 1.27 1.27)) hide))
  (property "Datasheet" "~" (at 351.44 105.95 0) (effects (font (size 1.27 1.27)) hide)) (pin "1") (pin "2") (pin "3"))
 (wire (pts (xy 340.36 107.95) (xy 337.82 107.95)) (stroke (width 0) (type default)))
 (global_label "K1_EN"
  (shape passive) (at 337.82 107.95 180) (fields_autoplaced) (effects (font (size 1.27 1.27)) (justify right))
  (property "Intersheetrefs" "${INTERSHEET_REFS}" (at 337.82 107.95 0) (effects (font (size 1.27 1.27)) hide)))
 (wire (pts (xy 347.98 113.03) (xy 347.98 115.57)) (stroke (width 0) (type default)))
 (symbol
  (lib_id "power:GND") (at 347.98 115.57 0) (unit 1) (in_bom no) (on_board no) (dnp no)
  (property "Reference" "#PWR028" (at 347.98 115.57 0) (effects (font (size 1.27 1.27)) hide))
  (property "Value" "GND" (at 347.98 120.07 0) (effects (font (size 1.27 1.27))))
  (property "Footprint" "" (at 347.98 115.57 0) (effects (font (size 1.27 1.27)) hide))
  (property "Datasheet" "~" (at 347.98 115.57 0) (effects (font (size 1.27 1.27)) hide)) (pin "1"))
 (wire (pts (xy 347.98 102.87) (xy 347.98 100.33)) (stroke (width 0) (type default)))
 (label "K2_G" (at 347.98 100.33 90) (fields_autoplaced) (effects (font (size 1.27 1.27)) (justify left bottom)))
 (symbol
  (lib_id "Transistor_FET:2N7002") (at 35.56 142.24 0) (unit 1) (in_bom yes) (on_board yes) (dnp no)
  (property "Reference" "Q205" (at 43.56 137.24 0) (effects (font (size 1.27 1.27)) (justify left)))
  (property "Value" "2N7002" (at 43.56 143.74 0) (effects (font (size 1.27 1.27)) (justify left)))
  (property "Footprint" "" (at 41.56 140.24 0) (effects (font (size 1.27 1.27)) hide))
  (property "Datasheet" "~" (at 41.56 140.24 0) (effects (font (size 1.27 1.27)) hide)) (pin "1") (pin "2") (pin "3"))
 (wire (pts (xy 30.48 142.24) (xy 27.94 142.24)) (stroke (width 0) (type default)))
 (global_label "FAULT"
  (shape passive) (at 27.94 142.24 180) (fields_autoplaced) (effects (font (size 1.27 1.27)) (justify right))
  (property "Intersheetrefs" "${INTERSHEET_REFS}" (at 27.94 142.24 0) (effects (font (size 1.27 1.27)) hide)))
 (wire (pts (xy 38.1 147.32) (xy 38.1 149.86)) (stroke (width 0) (type default)))
 (symbol
  (lib_id "power:GND") (at 38.1 149.86 0) (unit 1) (in_bom no) (on_board no) (dnp no)
  (property "Reference" "#PWR029" (at 38.1 149.86 0) (effects (font (size 1.27 1.27)) hide))
  (property "Value" "GND" (at 38.1 154.36 0) (effects (font (size 1.27 1.27))))
  (property "Footprint" "" (at 38.1 149.86 0) (effects (font (size 1.27 1.27)) hide))
  (property "Datasheet" "~" (at 38.1 149.86 0) (effects (font (size 1.27 1.27)) hide)) (pin "1"))
 (wire (pts (xy 38.1 137.16) (xy 38.1 134.62)) (stroke (width 0) (type default)))
 (label "K1_G" (at 38.1 134.62 90) (fields_autoplaced) (effects (font (size 1.27 1.27)) (justify left bottom)))
 (symbol
  (lib_id "Transistor_FET:2N7002") (at 96.52 142.24 0) (unit 1) (in_bom yes) (on_board yes) (dnp no)
  (property "Reference" "Q206" (at 104.52 137.24 0) (effects (font (size 1.27 1.27)) (justify left)))
  (property "Value" "2N7002" (at 104.52 143.74 0) (effects (font (size 1.27 1.27)) (justify left)))
  (property "Footprint" "" (at 102.52 140.24 0) (effects (font (size 1.27 1.27)) hide))
  (property "Datasheet" "~" (at 102.52 140.24 0) (effects (font (size 1.27 1.27)) hide)) (pin "1") (pin "2") (pin "3"))
 (wire (pts (xy 91.44 142.24) (xy 88.9 142.24)) (stroke (width 0) (type default)))
 (global_label "FAULT"
  (shape passive) (at 88.9 142.24 180) (fields_autoplaced) (effects (font (size 1.27 1.27)) (justify right))
  (property "Intersheetrefs" "${INTERSHEET_REFS}" (at 88.9 142.24 0) (effects (font (size 1.27 1.27)) hide)))
 (wire (pts (xy 99.06 147.32) (xy 99.06 149.86)) (stroke (width 0) (type default)))
 (symbol
  (lib_id "power:GND") (at 99.06 149.86 0) (unit 1) (in_bom no) (on_board no) (dnp no)
  (property "Reference" "#PWR030" (at 99.06 149.86 0) (effects (font (size 1.27 1.27)) hide))
  (property "Value" "GND" (at 99.06 154.36 0) (effects (font (size 1.27 1.27))))
  (property "Footprint" "" (at 99.06 149.86 0) (effects (font (size 1.27 1.27)) hide))
  (property "Datasheet" "~" (at 99.06 149.86 0) (effects (font (size 1.27 1.27)) hide)) (pin "1"))
 (wire (pts (xy 99.06 137.16) (xy 99.06 134.62)) (stroke (width 0) (type default)))
 (label "K2_G" (at 99.06 134.62 90) (fields_autoplaced) (effects (font (size 1.27 1.27)) (justify left bottom)))
 (text "Single 10 mOhm 4-terminal shunt R201 sits in the cell negative lead, so it measures BOTH charge and discharge current. System GND = shunt ground side (star point)." (at 25 178.0 0) (effects (font (size 1.27 1.27)) (justify left top)))
 (text "Kelvin sense: ISNS_N / ISNS_G from the shunt sense pins, SENSE_P / SENSE_N from separate wires at the cell tabs." (at 25 182.5 0) (effects (font (size 1.27 1.27)) (justify left top)))
 (text "K1 (charger) and K2 (load): 12 V automotive relays 30-40 A, normally open, in sockets (pins 85, 86, 30, 87)." (at 25 187.0 0) (effects (font (size 1.27 1.27)) (justify left top)))
 (text "Interlock: Q203 holds K1 off while K2_EN is high, Q204 holds K2 off while K1_EN is high (both commanded = both off). Q205/Q206 drop both relays on FAULT." (at 25 191.5 0) (effects (font (size 1.27 1.27)) (justify left top)))
 (text "R204/R207 pull-downs keep both relays off while the MCU boots." (at 25 196.0 0) (effects (font (size 1.27 1.27)) (justify left top))))
